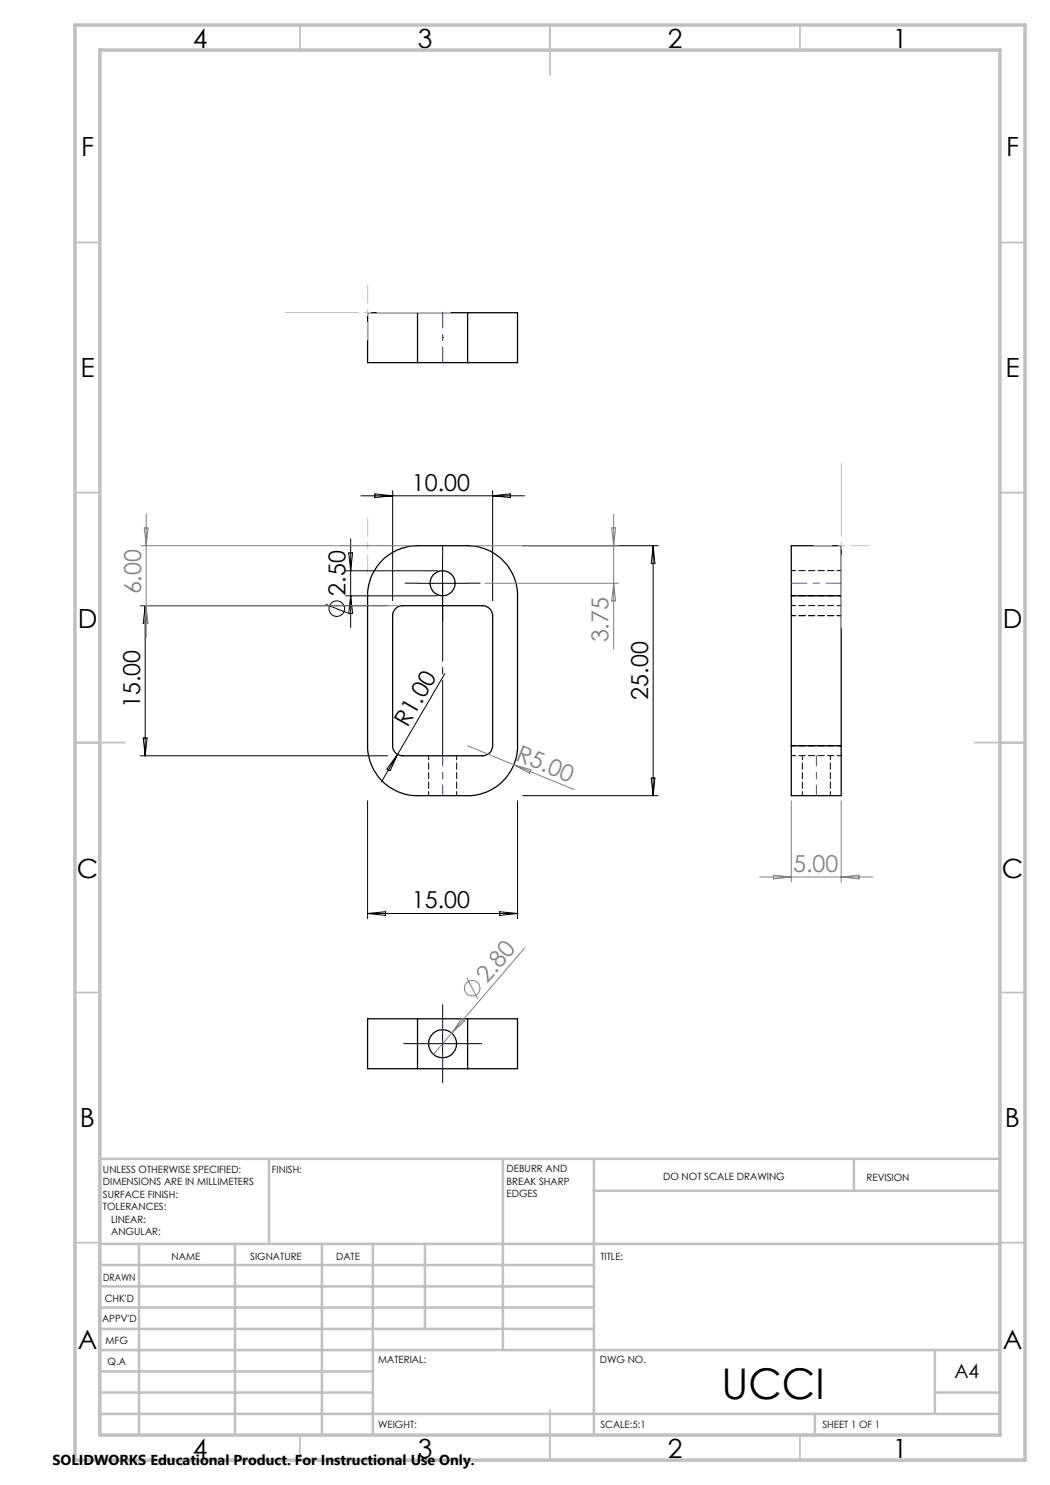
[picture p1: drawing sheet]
<svg xmlns="http://www.w3.org/2000/svg" width="210mm" height="297mm" viewBox="0 0 210 297" stroke-linecap="round" stroke-linejoin="round" font-family="sans-serif">
<g fill="none" stroke="#000" stroke-width=".25">
<path d="M83.5 62.5h-10v10h10M83.5 62.5v10M83.5 62.5h10M83.5 72.5h10M93.5 62.5h10v10h-10M93.5 62.5v10M76.9 111.6a10.4 10.4 0 0 1 6.6-2.5h10a10 10 0 0 1 10 10.1v30a10 10 0 0 1-10 9.9h-10a10 10 0 0 1-10-9.9v-30a9.9 9.9 0 0 1 3.4-7.6zM158.3 119.2v-10.1h9.9v10.1M158.3 119.2h9.9M158.3 119.2v30M168.2 119.2v30M79.2 121.6l.7-.4 .6-.1h16a2.03 2.03 0 0 1 2 2.1v26a2.03 2.03 0 0 1-2 2h-16a1.98 1.98 0 0 1-2-2v-26.3l.2-.6z"/>
<path d="M158.3 149.2v9.9h9.9v-9.9M158.3 149.2h9.9M83.5 203.8h-10v9.9h10M83.5 203.8v9.9M83.5 203.8h10M83.5 213.7h10M93.5 203.8h10v9.9h-10M93.5 203.8v9.9"/>
<circle cx="88.5" cy="116.6" r="2.5"/>
<circle cx="88.5" cy="208.8" r="2.8"/>
</g>
<path d="M158.3 119.1h10M168.3 114.1h-10M158.3 123.1h10M168.3 121.1h-10M168.3 123.1h-10M85.7 151.1v8M91.3 159.1v-8M158.3 151.1h10M158.3 149.1h10M160.5 151.1v8M166.1 159.1v-8M168.3 149.1h-10" fill="none" stroke="#000" stroke-width=".2" stroke-dasharray="1.3 .6" stroke-dashoffset=".4"/>
<g fill="none" stroke="#000" stroke-width=".2">
<path d="M72.2 99.2h32.7M75 98.8l3.5 .4-3.5 .3zM78.5 98.1v22.1M98.5 98.1v22.1M98.5 99.2l3.6-.4v.7zM69.1 119.2h18.4M69.1 114.2h18.4M69.7 110.6h.8l-.4 3.6zM70.1 107.8v17.7M70.1 119.2l.4 3.5h-.8zM83.5 116.7h10M88.5 111.7v9.9"/>
<path d="M104.5 109.1h27.1M130.6 109.1v50M130.6 109.1l.4 3.6h-.8zM28 121.1h49.5M29 121.1v30.1M29 121.1l.4 3.6h-.8zM65.1 120.9l4.5 1.7M89 134.7l-12.7 21.6M28 151.2h49.5M28.6 147.6h.8l-.4 3.6zM79.5 150.9l-1.5 3.2-.6-.3zM104.5 159.1h27.1"/>
<path d="M130.2 155.6h.8l-.4 3.5zM73.5 160.2v23.5M103.5 160.2v23.5M73.5 182.7h30M73.5 182.7l3.6-.4v.8zM99.9 182.3l3.6 .4-3.6 .4zM83.5 208.7h10M88.5 203.8v9.9"/>
<circle cx="67.4" cy="121.7" r="1.56"/>
</g>
<g fill="none" stroke="#808080" stroke-width=".2">
<path d="M28.2 109.1h54.3M28.9 105.6h.7l-.4 3.5zM29.2 102.8v24.7M94.5 109.1h29.2M97 116.7h26.7M122.3 105.6h.8l-.4 3.5zM122.7 102.8v27M122.7 116.7l.4 3.5h-.8zM28.2 121.1h51.3M29.2 121.1l.4 3.6h-.7zM93.5 149.2l9.3 3.8M102.8 153l12 4.9"/>
<path d="M102.8 153l3.4 .9-.3 .8zM151.9 175.4h22.7M154.7 175l3.6 .4-3.6 .4zM158.3 160.2v16.2M168.2 160.2v16.2M168.2 175.4l3.6-.4v.8zM93.3 195.5l2.2 4.3M104.9 189.6l-18.2 21.3M92.4 203.7l.6 .5-2.7 2.4z"/>
<circle cx="94.4" cy="197.6" r="1.56"/>
</g>
<path d="M83.5 116.6h-2.5M88.5 111.6v-2.5M93.5 116.6h2.5M88.5 121.6v2.5M83.5 208.7h-2.8M88.5 203.7v-2.8M88.5 213.7v2.8M93.5 208.7h2.8" fill="none" stroke="#000" stroke-width=".2" stroke-dasharray="15.2 1.3 1.3 1.3"/>
<path d="M88.5 151.1v-34" fill="none" stroke="#000" stroke-width=".2" stroke-dasharray="15.2 1.3 1.3 1.3" stroke-dashoffset=".1"/>
<path d="M57 62.5h33M168.3 92.6v33" fill="none" stroke="#c0c0c0" stroke-width=".2" stroke-dasharray="15.2 1.3 1.3 1.3" stroke-dashoffset=".6"/>
<path d="M73.5 68v-11M73.5 114.6v-11M79 109.1h-11M173.8 109.1h-11" fill="none" stroke="#c0c0c0" stroke-width=".2" stroke-dasharray="15.2 1.3 1.3 1.3" stroke-dashoffset="11.6"/>
<g fill="none" stroke="#c0c0c0" stroke-width=".35">
<path d="M60 5v5M110 5v10M160 5v5M15 48.5h5M200 48.5h5M15 98.5h5M200 98.5h5M15 148.5h10M195 148.5h10M15 198.5h5M200 198.5h5M15 248.5h5"/>
<path d="M200 248.5h5M60 287v5M110 282v10M160 287v5"/>
</g>
<g fill="none" stroke="#c0c0c0" stroke-width=".5">
<path d="M53.8 231.8v17M100.6 231.8v38.2M118.8 231.8v55.2M118.8 238.2h81.2M170.8 231.8v6.4M200 231.8h-180v55.2M20 248.8h180M20 257.3h98.8M20 253h98.8M27.8 248.8v38.2M47 248.8v38.2M64.4 248.8v38.2"/>
<path d="M74.6 248.8v38.2M85 248.8v17M20 265.8h98.8M20 261.5h98.8M20 278.5h54.6M20 274.3h54.6M20 270h180M187 278.5h13M187 270v12.8M20 282.8h180M163 282.8v4.2"/>
</g>
<path d="M15 5h190v287h-190zM20 10h180v277h-180z" fill="none" stroke="#c0c0c0" stroke-width=".7"/>
<path d="M88.5 72.5v-10M158.3 116.6h10M88.5 203.7v10" fill="none" stroke="#00f" stroke-width=".2" stroke-dasharray="6.3 1.3 1.3 1.3" stroke-dashoffset="3.3"/>
<path d="M88.5 151.1v8M163.3 151.1v8" fill="none" stroke="#00f" stroke-width=".2" stroke-dasharray="6.3 1.3 1.3 1.3" stroke-dashoffset="4.3"/>
<path d="M88.5 67.5h.1M88.5 116.6h.1M88.5 208.7h.1" fill="none" stroke="#00f" stroke-width=".2" stroke-dasharray="6.3 1.3 1.3 1.3"/>
<text font-size="8.5" x="144.3" y="279.7">UCCI</text>
<g font-size="5.3">
<text x="38.5" y="9.5">4</text>
<text x="83.5" y="9.5">3</text>
<text x="133.6" y="9.5">2</text>
<text x="178.6" y="9.5">1</text>
<text x="16.2" y="31.2">F</text>
<text x="201.2" y="31.2">F</text>
<text x="16.1" y="75.5">E</text>
<text x="201.1" y="75.5">E</text>
<text x="15.5" y="125.5">D</text>
<text x="200.5" y="125.5">D</text>
<text x="15.4" y="175.5">C</text>
<text x="200.4" y="175.5">C</text>
<text x="16" y="225.5">B</text>
<text x="201" y="225.5">B</text>
<text x="15.5" y="269.7">A</text>
<text x="200.5" y="269.7">A</text>
<text x="38.5" y="291.5">4</text>
<text x="83.5" y="291.5">3</text>
<text x="133.6" y="291.5">2</text>
<text x="178.6" y="291.5">1</text>
</g>
<g font-size="4.7">
<text x="82.4" y="98.1">10.00</text>
<text x="69.1" y="119.1" transform="rotate(-90 69.1 119.1)">2.50</text>
<text x="28" y="141.6" transform="rotate(-90 28 141.6)">15.00</text>
<text x="129.6" y="139.9" transform="rotate(-90 129.6 139.9)">25.00</text>
<text x="81.5" y="145.6" transform="rotate(-60 81.5 145.6)">R1.00</text>
<text x="82.4" y="181.7">15.00</text>
</g>
<g font-size="4.7" fill="#808080">
<text x="28.2" y="118.9" transform="rotate(-90 28.2 118.9)">6.00</text>
<text x="121.7" y="128.5" transform="rotate(-90 121.7 128.5)">3.75</text>
<text x="103" y="152" transform="rotate(22 103 152)">R5.00</text>
<text x="158.7" y="174.4">5.00</text>
<text x="97.4" y="196.8" transform="rotate(-49 97.4 196.8)">2.80</text>
</g>
<text font-size="3.9" x="190.9" y="275.5">A4</text>
<text font-size="2.9" x="10.5" y="292.9">SOLIDWORKS Educational Product. For Instructional Use Only.</text>
<g font-size="2">
<text x="20.6" y="234.6">UNLESS OTHERWISE SPECIFIED:</text>
<text x="20.6" y="237.1">DIMENSIONS ARE IN MILLIMETERS</text>
<text x="20.6" y="239.6">SURFACE FINISH:</text>
<text x="54.4" y="234.6">FINISH:</text>
<text x="101.3" y="234.5">DEBURR AND</text>
<text x="101.3" y="237">BREAK SHARP</text>
<text x="101.3" y="239.5">EDGES</text>
<text x="132.6" y="236">DO NOT SCALE DRAWING</text>
<text x="173.3" y="236.2">REVISION</text>
<text x="20.6" y="242.1">TOLERANCES:</text>
<text x="22.2" y="244.6">LINEAR:</text>
<text x="22.2" y="247.1">ANGULAR:</text>
<text x="34.3" y="252">NAME</text>
<text x="50" y="251.9">SIGNATURE</text>
<text x="67.2" y="251.9">DATE</text>
<text x="120.1" y="251.9">TITLE:</text>
<text x="20.6" y="256.1">DRAWN</text>
<text x="20.9" y="260.3">CHK'D</text>
<text x="20.4" y="264.4">APPV'D</text>
<text x="21.1" y="268.8">MFG</text>
<text x="21.5" y="273">Q.A</text>
<text x="75.6" y="272.5">MATERIAL:</text>
<text x="120" y="272.5">DWG NO.</text>
<text x="75.6" y="285.5">WEIGHT:</text>
<text x="120.1" y="285.6">SCALE:5:1</text>
<text x="164.5" y="285.6">SHEET 1 OF 1</text>
</g>
</svg>
